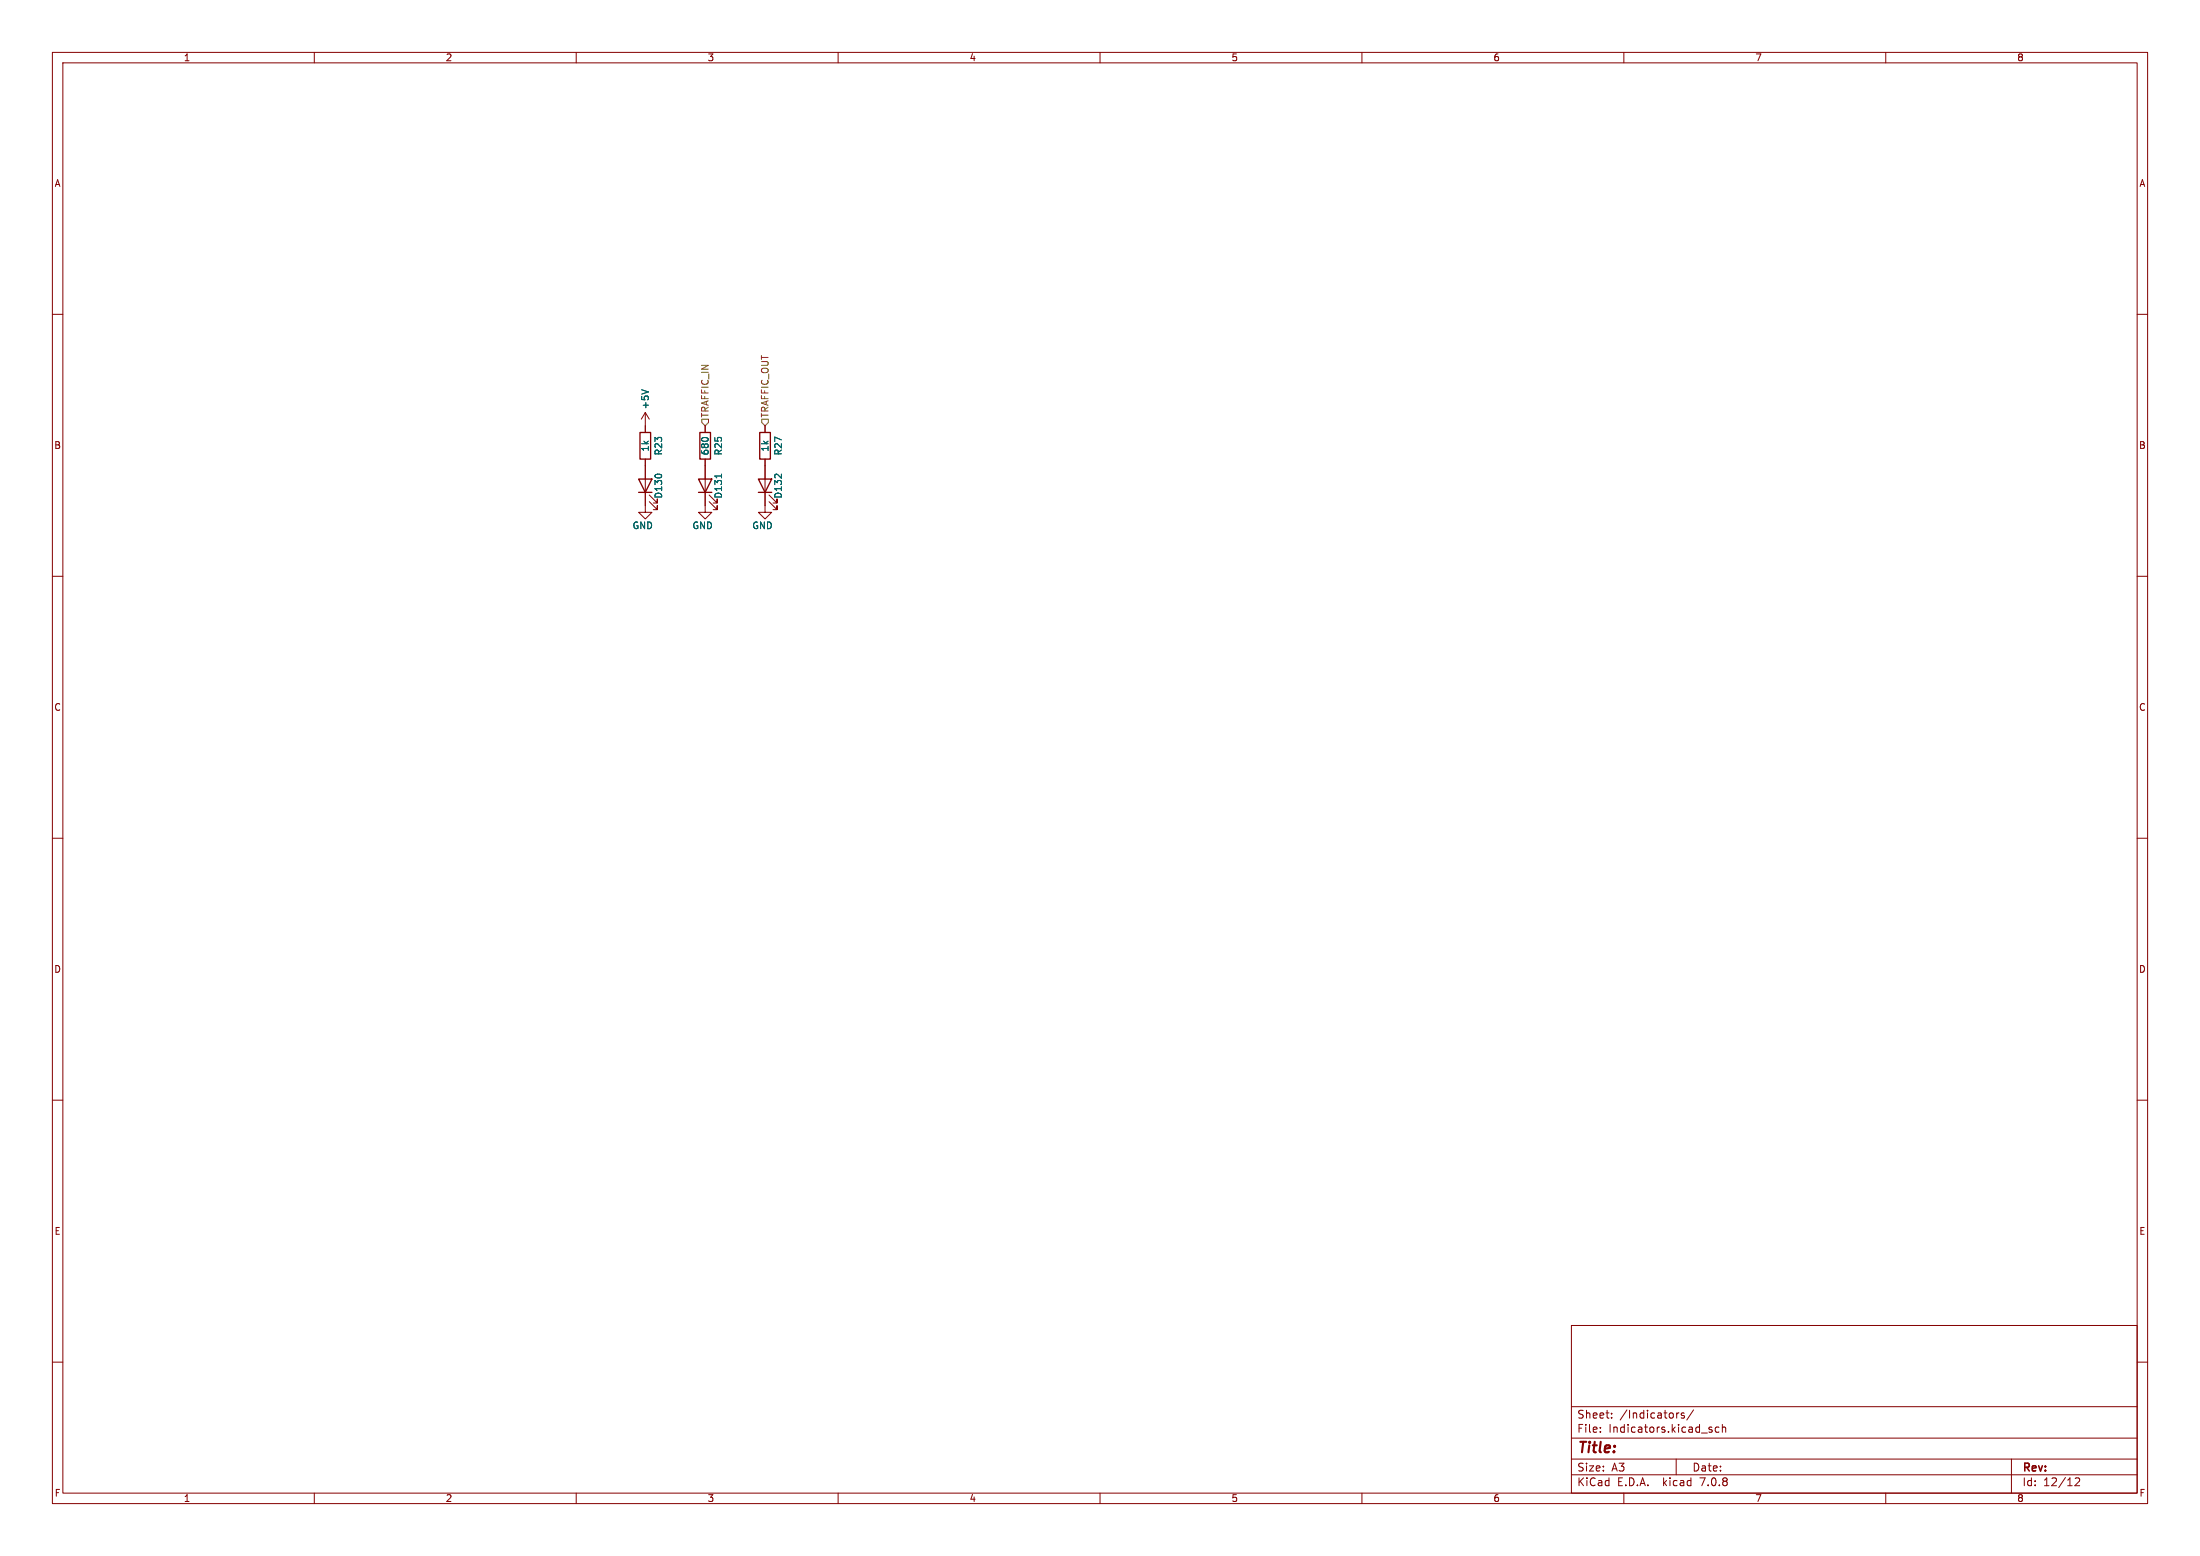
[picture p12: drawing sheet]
<svg xmlns="http://www.w3.org/2000/svg" width="420mm" height="297mm" viewBox="0 0 420 297" stroke-linecap="round" stroke-linejoin="round" font-family="sans-serif">
<g fill="none" stroke="#840000" stroke-width=".19">
<path d="M10 10h400v277h-400zM12 12h396v273h-396zM60 10v2M110 10v2M160 10v2M210 10v2M260 10v2M310 10v2M360 10v2M10 60h2M408 60h2M123.2 78.7l.8 1.3"/>
<path d="M123.2 78.7v3.9M123.2 78.7l-.8 1.3M123.2 87.6v10.2h1.3l-1.3 1.3-1.3-1.3h1.3M124 95.8l1.5 1.5v-.8v.8h-.8M124 94.5l1.5 1.5v-.7v.7h-.8M134.6 87.6v10.2h1.3l-1.3 1.3-1.3-1.3h1.3M134.6 81.3v1.3M135.4 95.8l1.5 1.5v-.8v.8h-.8M135.4 94.5l1.5 1.5v-.7v.7h-.8M146 87.6v10.2h1.3l-1.3 1.3-1.2-1.3h1.2M146 81.3v1.3M146.8 95.8l1.5 1.5v-.8v.8h-.7"/>
<path d="M146.8 94.5l1.5 1.5v-.7v.7h-.7M10 110h2M408 110h2M10 160h2M408 160h2M10 210h2M408 210h2M10 260h2M300 253h108v32h-108zM408 260h2M300 278.5h108M300 274.5h108"/>
<path d="M300 268.5h108M305.5 273.2v.2M305.5 272.5v.1M307.7 270.5v.2M307.7 269.8v.1M320 278.5v3M320.5 269.7l-.3 .1M321.5 269.8l-.3-.1-.3 .2 .1 .2 .5 .2v.3h-.6M323.3 269.1l-1.3 1.9M326.4 272.9l.4 .1 .1 .2-.2 .2h-.3M326.4 272.4l.4 .1M328.2 272.5l-.5-.1-.3 .3 .2 .6h.6"/>
<path d="M328.8 272.5l.2-.1 .4 .1v.9M328.8 271.9v1.5M384 278.5v6.5M60 285v2M110 285v2M160 285v2M210 285v2M260 285v2M300 281.5h108M310 285v2M360 285v2M396.2 282.2l.5-.1 .2 .1 .1 .3-.9 1.1h.9"/>
</g>
<path d="M121.9 91.4h2.6l-1.3 2.6zM121.9 94h2.6M122.2 82.6h2v5h-2zM133.3 91.4h2.6l-1.3 2.6zM133.3 94h2.6M133.6 82.6h2v5h-2zM144.8 91.4h2.5l-1.3 2.6zM144.8 94h2.5M145 82.6h2.1v5h-2.1z" fill="none" stroke="#840000" stroke-width=".25"/>
<path d="M122.5 74.4l1.3 .4M137.7 90.5v.7" fill="none" stroke="#006464" stroke-width=".19"/>
<path d="M134 80h1.3v.6l-.7 .7-.6-.7zM145.4 80h1.3v.6l-.7 .7-.6-.7z" fill="none" stroke="#725600" stroke-width=".19"/>
<text font-size="2.8" fill="#840000" x="301" y="277.9">Title:</text>
<g font-size="2.1" fill="#840000">
<text x="301" y="273.7">File:</text>
<text x="301" y="271">Sheet:</text>
<text x="307.1" y="273.7">Indicators.kicad_sch</text>
<text x="309.2" y="271">/Indicators/</text>
<text x="301" y="281.1">Size:</text>
<text x="307.6" y="281.1">A3</text>
<text x="323" y="281.1">Date:</text>
<text x="386" y="281.3">Rev:</text>
<text x="301" y="283.9">KiCad</text>
<text x="308.7" y="283.9">E.D.A.</text>
<text x="317.6" y="283.9">kicad</text>
<text x="324.8" y="283.9">7.0.8</text>
<text x="386" y="283.9">Id:</text>
<text x="390.1" y="283.9">12/12</text>
</g>
<g font-size="1.8" fill="#840000">
<text x="35" y="11.9">1</text>
<text x="85" y="11.9">2</text>
<text x="135" y="11.9">3</text>
<text x="185" y="11.9">4</text>
<text x="235" y="11.9">5</text>
<text x="285" y="11.9">6</text>
<text x="335" y="11.9">7</text>
<text x="385" y="11.9">8</text>
<text x="10.3" y="35.9">A</text>
<text x="408.3" y="35.9">A</text>
<text x="10.3" y="85.9">B</text>
<text x="408.2" y="85.9">B</text>
<text x="10.3" y="135.9">C</text>
<text x="408.2" y="135.9">C</text>
<text x="10.3" y="185.9">D</text>
<text x="408.2" y="185.9">D</text>
<text x="10.3" y="235.9">E</text>
<text x="408.3" y="235.9">E</text>
<text x="10.3" y="285.9">F</text>
<text x="35" y="286.9">1</text>
<text x="85" y="286.9">2</text>
<text x="135" y="286.9">3</text>
<text x="185" y="286.9">4</text>
<text x="235" y="286.9">5</text>
<text x="285" y="286.9">6</text>
<text x="335" y="286.9">7</text>
<text x="385" y="286.9">8</text>
<text x="408.3" y="285.9">F</text>
</g>
<g font-size="1.8" fill="#006464">
<text x="124.1" y="78.2" transform="rotate(-90 124.1 78.2)">+5V</text>
<text x="124.1" y="86.3" transform="rotate(-90 124.1 86.3)">1k</text>
<text x="126.6" y="87" transform="rotate(-90 126.6 87)">R23</text>
<text x="135.5" y="87" transform="rotate(-90 135.5 87)">680</text>
<text x="138" y="87" transform="rotate(-90 138 87)">R25</text>
<text x="146.9" y="86.3" transform="rotate(-90 146.9 86.3)">1k</text>
<text x="149.5" y="87" transform="rotate(-90 149.5 87)">R27</text>
<text x="126.6" y="95.3" transform="rotate(-90 126.6 95.3)">D130</text>
<text x="138" y="95.3" transform="rotate(-90 138 95.3)">D131</text>
<text x="149.5" y="95.3" transform="rotate(-90 149.5 95.3)">D132</text>
<text x="120.7" y="101.2">GND</text>
<text x="132.1" y="101.2">GND</text>
<text x="143.5" y="101.2">GND</text>
</g>
<g font-size="1.8" fill="#725600">
<text x="135.5" y="79.8" transform="rotate(-90 135.5 79.8)">TRAFFIC_IN</text>
<text x="146.9" y="79.8" transform="rotate(-90 146.9 79.8)">TRAFFIC_OUT</text>
</g>
</svg>
